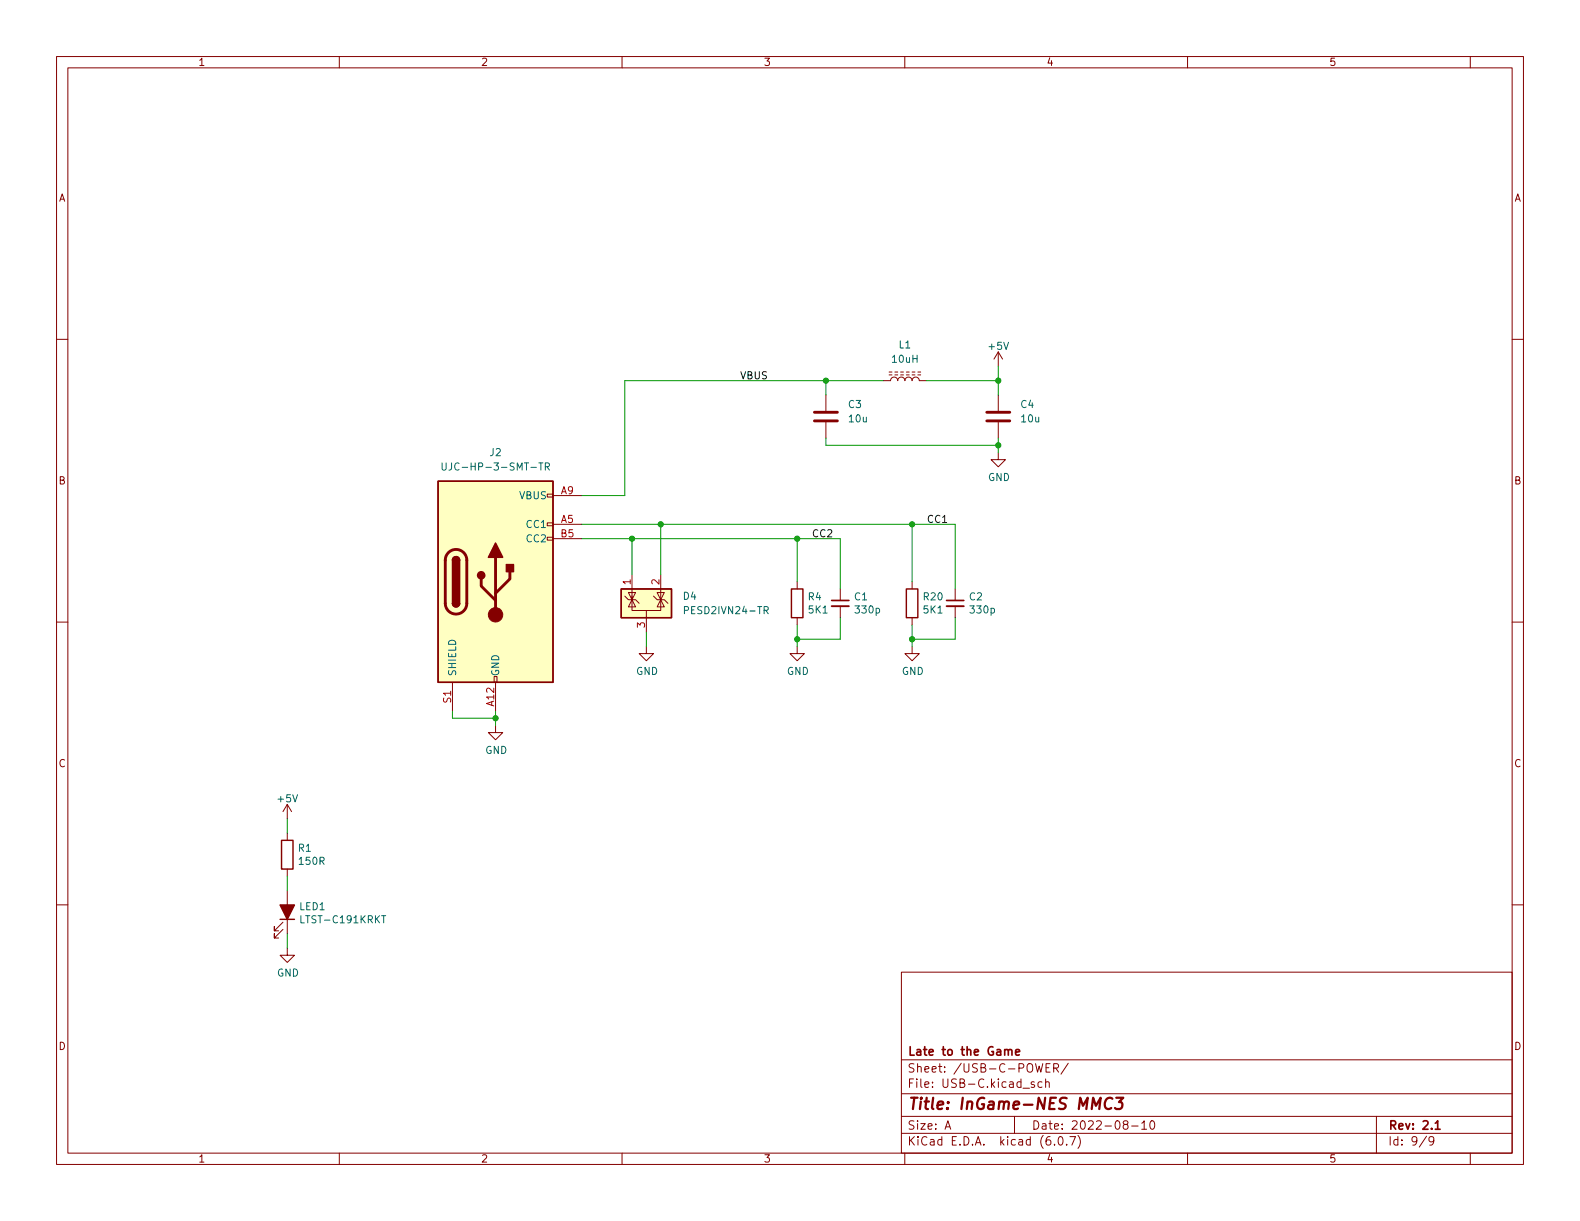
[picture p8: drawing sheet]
<svg xmlns="http://www.w3.org/2000/svg" width="279mm" height="216mm" viewBox="0 0 279 216" stroke-linecap="round" stroke-linejoin="round" font-family="sans-serif">
<g fill="none" stroke="#840000" stroke-width=".18">
<path d="M10 10h259.4v195.9h-259.4zM12 12h255.4v191.9h-255.4zM60 10v2M110 10v2M160 10v2M210 10v2M260 10v2M10 60h2M267.4 60h2M146 69.9v2.7M146 74.7v2.8M156.2 67.3h1.3a.64 .64 0 0 1 .6-.6 .64 .64 0 0 1 .6 .6 .64 .64 0 0 1 .7-.6 .64 .64 0 0 1 .6 .6 .64 .64 0 0 1 .7-.6 .64 .64 0 0 1 .6 .6 .64 .64 0 0 1 .6-.6 .64 .64 0 0 1 .7 .6h1.2"/>
<path d="M157.2 66.3h.5M157.2 65.8h.5M158.2 66.3h.5M158.2 65.8h.5M159.3 66.3h.5M159.3 65.8h.5M160.3 66.3h.5M160.3 65.8h.5M161.3 66.3h.5M161.3 65.8h.5M162.3 66.3h.5M162.3 65.8h.5"/>
<path d="M176.5 62.2l-.7 1.3M176.5 62.2v2.6M176.5 69.9v2.7M176.5 74.7v2.8M176.5 62.2l.8 1.3M96.8 95h1v.5h-1zM96.8 92.5h1v.5h-1zM96.8 87.4h1v.5h-1zM97.8 92.7h5.1M97.8 87.6h5.1M97.8 95.3h5.1M176.5 80v1.3h1.3l-1.3 1.3-1.2-1.3h1.2"/>
<path d="M10 110h2M87.4 119.6h.5v1.1h-.5zM110.5 105.4l.6 .6h1.3l.6 .7M111.8 106v2h5v-2M111.8 106l.6 1.3h-1.3zM111.8 105.4v.6l.6-1.2h-1.3l.7 1.2M111.8 101.6v4.4M114.3 114.3v1.3h1.3l-1.3 1.2-1.3-1.2h1.3M114.3 108v3.8M115.6 105.4l.6 .6h1.3l.6 .7M116.2 104.8h1.3l-.7 1.2zM116.8 106l.7 1.3h-1.3z"/>
<path d="M116.8 101.6v4.4M141 114.3v1.3h1.2l-1.2 1.2-1.3-1.2h1.3M141 102.9v1.2M141 109.2v1.3M148.6 104.1v2.1M148.6 107.2v2M161.3 114.3v1.3h1.3l-1.3 1.2-1.3-1.2h1.3M161.3 102.9v1.2M161.3 109.2v1.3M168.9 104.1v2.1M168.9 107.2v2M267.4 110h2"/>
<path d="M80 120.7v5M87.6 128.3v1.2h1.3l-1.3 1.3-1.2-1.3h1.2M87.6 120.7v5M10 160h2M50.8 142.2v2.6M50.8 147.3v1.3M50.8 153.7v1.2M50.8 157.5v7.6M50.8 142.2l-.8 1.3M50.8 142.2l.8 1.3M267.4 160h2M50 164.3l-1.5 1.6v-.8v.8h.8"/>
<path d="M50 163.1l-1.5 1.5v-.8v.8h.8M50.8 167.6v1.3h1.3l-1.3 1.3-1.3-1.3h1.3M159.4 171.9h108v32h-108zM159.4 197.4h108M159.4 193.4h108M159.4 187.4h108M167.1 199.7l.5-1.5 .5 1.5M167.3 199.2h.7M179.4 197.4v3M180.9 192.4h1.1M182.9 191.4l-.4-.1-.2 .2 .1 .2 .5 .2v.3h-.6M183.1 188.1l.4 1.5 .3-1.1 .2 1.1 .4-1.5"/>
<path d="M184.3 191.4l-.5-.1-.3 .3v.4l.2 .2h.6M184.9 191.4l.2-.1 .4 .1v.9M184.9 190.8v1.5M185 188.8h.5M185.7 188.1h-.7v1.5h.7M186.3 188.9l.7-.1 .2-.2-.1-.4-.2-.1h-.6v1.5M186.7 188.9l.5 .7M188.9 188l-1.3 1.9M198.9 198.8l-.3-.3 .1-.2 .2-.1h.4l.2 .3-.1 .2-.6 .2-.2 .2 .1 .4 .2 .2 .4-.1 .2-.2-.1-.4-.2-.2M200.1 199.1h1.2M201.9 198.6l.4-.4v1.5M201.9 199.7h.9"/>
<path d="M203.5 198.3l.2-.1a.81 .81 0 0 1 .6 .6 .81 .81 0 0 1-.3 .8l-.2 .1a.81 .81 0 0 1-.3-1.4zM243.4 197.4v6.5M60 203.9v2M110 203.9v2M159.4 200.4h108M160 203.9v2M186.5 202.3v.2M187.3 201h.2a.81 .81 0 0 1 .6 .6 .81 .81 0 0 1-.3 .8l-.2 .1a.81 .81 0 0 1-.6-.6 .81 .81 0 0 1 .3-.9zM188.6 202.3v.2M189.2 201h1l-.7 1.5M190.6 200.8a1.72 1.72 0 0 1 0 2.2M210 203.9v2"/>
<path d="M252.3 200.9l-1.3 1.9M253.5 201.6l-.2 .3h-.3l-.3-.3 .1-.6h.5l.2 .1a.99 .99 0 0 1-.4 1.4h-.3M260 203.9v2"/>
</g>
<path d="M147.1 106.2h3M167.4 106.2h3M177.7 185.7l.2-.1 .3 .1 .1 .9M178.3 185.8l.2-.2 .4 .1 .1 .9M179.6 186.1l.7-.2-.1-.2-.4-.1-.2 .2 .1 .7h.5M253.8 198.6l.4-.4v1.5M253.8 199.7h.9" fill="none" stroke="#840000" stroke-width=".3"/>
<path d="M196.7 194.3a.88 .88 0 0 0-1 0 .88 .88 0 0 0-.3 .9 .69 .69 0 0 0 .3 .8 .69 .69 0 0 0 .8-.1M197.4 194.1h1.2l-.7 .8h.3l.2 .2 .1 .1-.2 .7-.3 .2h-.6l-.2-.2" fill="none" stroke="#840000" stroke-width=".4"/>
<path d="M77.5 85.1h20.3v35.6h-20.3zM80 99.1a.64 .64 0 0 1 .6-.7 .64 .64 0 0 1 .7 .7M80 106.7a.64 .64 0 0 0 .6 .6 .64 .64 0 0 0 .7-.6M109.9 104.1h8.8v5.1h-8.8zM140 104.1h2v5.1h-2zM160.3 104.1h2v5.1h-2zM49.8 148.6h2v5.1h-2zM49.5 162.6h2.6" fill="none" stroke="#840000" stroke-width=".25"/>
<path d="M147.1 107.2h3M167.4 107.2h3" fill="none" stroke="#840000" stroke-width=".33"/>
<path d="M144 74.4h4.1M144 72.9h4.1M174.5 74.4h4.1M174.5 72.9h4.1M79.3 97.7a1.91 1.91 0 0 1 2.1-.4 1.91 1.91 0 0 1 1.1 1.8v7.6a1.91 1.91 0 0 1-1.9 1.9 1.91 1.91 0 0 1-1.9-1.9v-7.8l.2-.6zM87.6 98.6v10.1M85.1 102.4v1.2l2.5 2.6M90.2 101.1v1.3l-2.6 2.5" fill="none" stroke="#840000" stroke-width=".51"/>
<g fill="#ffffc2" stroke="#ffffc2" stroke-width=".18">
<path d="M109.9 104.1h8.8v5.1h-8.8z"/>
<path d="M77.5 85.1h20.3v35.6h-20.3z"/>
</g>
<path d="M78.2 81.9v1l.2 .2h.2l.3-.2v-1M79.9 81.9v.9a.41 .41 0 0 1-.5 .3M95.3 81.9h.7M96.4 82.5h.6l.2-.2-.1-.3-.7-.1v1.2M96.7 82.5l.5 .6M121 107.9h.6l.2-.2-.1-.3-.7-.1v1.2M135.1 107.9h.6l.1-.2v-.3l-.7-.1v1.2M135.4 107.9l.4 .6M67.5 161.9h.7" fill="none" stroke="#006464" stroke-width=".18"/>
<g fill="#840000" stroke="#840000" stroke-width=".25">
<path d="M49.5 160h2.6l-1.3 2.6z"/>
<path d="M80 106.7h1.3a.64 .64 0 0 1-.7 .6 .64 .64 0 0 1-.6-.6z"/>
<path d="M80 99.1h1.3v7.6h-1.3z"/>
<path d="M80.2 98.6a.64 .64 0 0 1 .7-.1 .64 .64 0 0 1 .4 .6h-1.3z"/>
<path d="M87.6 96l1.3 2.6h-2.5z"/>
<path d="M89.5 99.8h1.3v1.3h-1.3z"/>
<circle cx="85.1" cy="101.7" r=".63"/>
</g>
<circle cx="87.6" cy="108.7" r="1.27" fill="#840000" stroke="#840000" stroke-width=".18"/>
<g fill="none" stroke="#009600" stroke-width=".18">
<path d="M146 77.5v1.2h30.5M146 67.3v2.6M156.2 67.3h-45.7v20.3h-7.6M163.8 67.3h12.7M176.5 64.8v5.1M176.5 77.5v2.5M102.9 92.7h66v11.4M102.9 95.3h45.7v8.8M111.8 95.3v6.3M116.8 92.7v8.9M141 95.3v7.6M161.3 92.7v10.2"/>
<path d="M114.3 111.8v2.5M141 110.5v3.8M148.6 109.2v3.8h-7.6M161.3 110.5v3.8M168.9 109.2v3.8h-7.6M80 125.7v1.3h7.6M87.6 125.7v2.6M50.8 144.8v2.5M50.8 154.9v2.6M50.8 165.1v2.5"/>
</g>
<g fill="#009600" stroke="#009600" stroke-width=".18">
<circle cx="161.3" cy="113" r=".46"/>
<circle cx="176.5" cy="67.3" r=".46"/>
<circle cx="176.5" cy="78.7" r=".46"/>
<circle cx="161.3" cy="92.7" r=".46"/>
<circle cx="146" cy="67.3" r=".46"/>
<circle cx="141" cy="95.3" r=".46"/>
<circle cx="141" cy="113" r=".46"/>
<circle cx="116.8" cy="92.7" r=".46"/>
<circle cx="111.8" cy="95.3" r=".46"/>
<circle cx="87.6" cy="127" r=".46"/>
</g>
<text font-size="2.8" fill="#840000" x="160.4" y="196.2">Title: InGame-NES MMC3</text>
<g font-size="2.1" fill="#840000">
<text x="160.4" y="189.7">Sheet: /USB-C-POWER/</text>
<text x="160.4" y="186.7">Late to the Game</text>
<text x="160.4" y="192.4">File: USB-C.kicad_sch</text>
<text x="160.4" y="202.5">KiCad E.D.A. kicad (6.0.7)</text>
<text x="160.4" y="199.7">Size: A</text>
<text x="182.4" y="199.7">Date: 2022-08-10</text>
<text x="245.4" y="199.7">Rev: 2.1</text>
<text x="245.4" y="202.5">Id: 9/9</text>
</g>
<g font-size="1.8" fill="#840000">
<text x="35" y="11.6">1</text>
<text x="85" y="11.6">2</text>
<text x="135" y="11.6">3</text>
<text x="185" y="11.6">4</text>
<text x="235" y="11.6">5</text>
<text x="10.3" y="35.6">A</text>
<text x="267.7" y="35.6">A</text>
<text x="10.3" y="85.7">B</text>
<text x="267.7" y="85.7">B</text>
<text x="10.3" y="135.6">C</text>
<text x="267.7" y="135.6">C</text>
<text x="10.3" y="185.7">D</text>
<text x="267.7" y="185.7">D</text>
<text x="35" y="205.6">1</text>
<text x="85" y="205.6">2</text>
<text x="135" y="205.6">3</text>
<text x="185" y="205.6">4</text>
<text x="235" y="205.6">5</text>
</g>
<g font-size="1.8" fill="#006464">
<text x="157.9" y="64.1">10uH</text>
<text x="159" y="61.6">L1</text>
<text x="174.9" y="61.8">+5V</text>
<text x="150" y="72.1">C3</text>
<text x="150.2" y="74.7">10u</text>
<text x="180.5" y="72.1">C4</text>
<text x="180.7" y="74.7">10u</text>
<text x="79.9" y="83.2">UJC-HP-3-SMT-TR</text>
<text x="86.6" y="80.6">J2</text>
<text x="91.9" y="88.3">VBUS</text>
<text x="174.7" y="85">GND</text>
<text x="93.2" y="93.3">CC1</text>
<text x="93.2" y="95.9">CC2</text>
<text x="120.8" y="106">D4</text>
<text x="142.9" y="106.1">R4</text>
<text x="151.1" y="106.1">C1</text>
<text x="163.4" y="106.1">R20</text>
<text x="171.4" y="106.1">C2</text>
<text x="121.6" y="108.6">PESD2IVN24-TR</text>
<text x="143.1" y="108.5">5K1</text>
<text x="151.4" y="108.5">330p</text>
<text x="163.4" y="108.5">5K1</text>
<text x="171.7" y="108.5">330p</text>
<text x="80.6" y="119.6" transform="rotate(-90 80.6 119.6)">SHIELD</text>
<text x="88.3" y="119.6" transform="rotate(-90 88.3 119.6)">GND</text>
<text x="112.5" y="119.3">GND</text>
<text x="139.1" y="119.3">GND</text>
<text x="159.5" y="119.3">GND</text>
<text x="85.8" y="133.3">GND</text>
<text x="49.2" y="141.9">+5V</text>
<text x="52.8" y="150.6">R1</text>
<text x="53" y="152.9">150R</text>
<text x="53" y="160.9">LED1</text>
<text x="53.5" y="163.2">LTST-C191KRKT</text>
<text x="49" y="172.7">GND</text>
</g>
<g font-size="1.8" fill="#0f0f0f">
<text x="130.8" y="67">VBUS</text>
<text x="143.5" y="95">CC2</text>
<text x="163.8" y="92.4">CC1</text>
</g>
<g font-size="1.8" fill="#a90000">
<text x="99.2" y="87.4">A9</text>
<text x="99.2" y="92.5">A5</text>
<text x="99.2" y="95">B5</text>
<text x="111.5" y="103.4" transform="rotate(-90 111.5 103.4)">1</text>
<text x="116.6" y="103.4" transform="rotate(-90 116.6 103.4)">2</text>
<text x="114" y="111" transform="rotate(-90 114 111)">3</text>
<text x="79.8" y="124.3" transform="rotate(-90 79.8 124.3)">S1</text>
<text x="87.4" y="124.8" transform="rotate(-90 87.4 124.8)">A12</text>
</g>
</svg>
